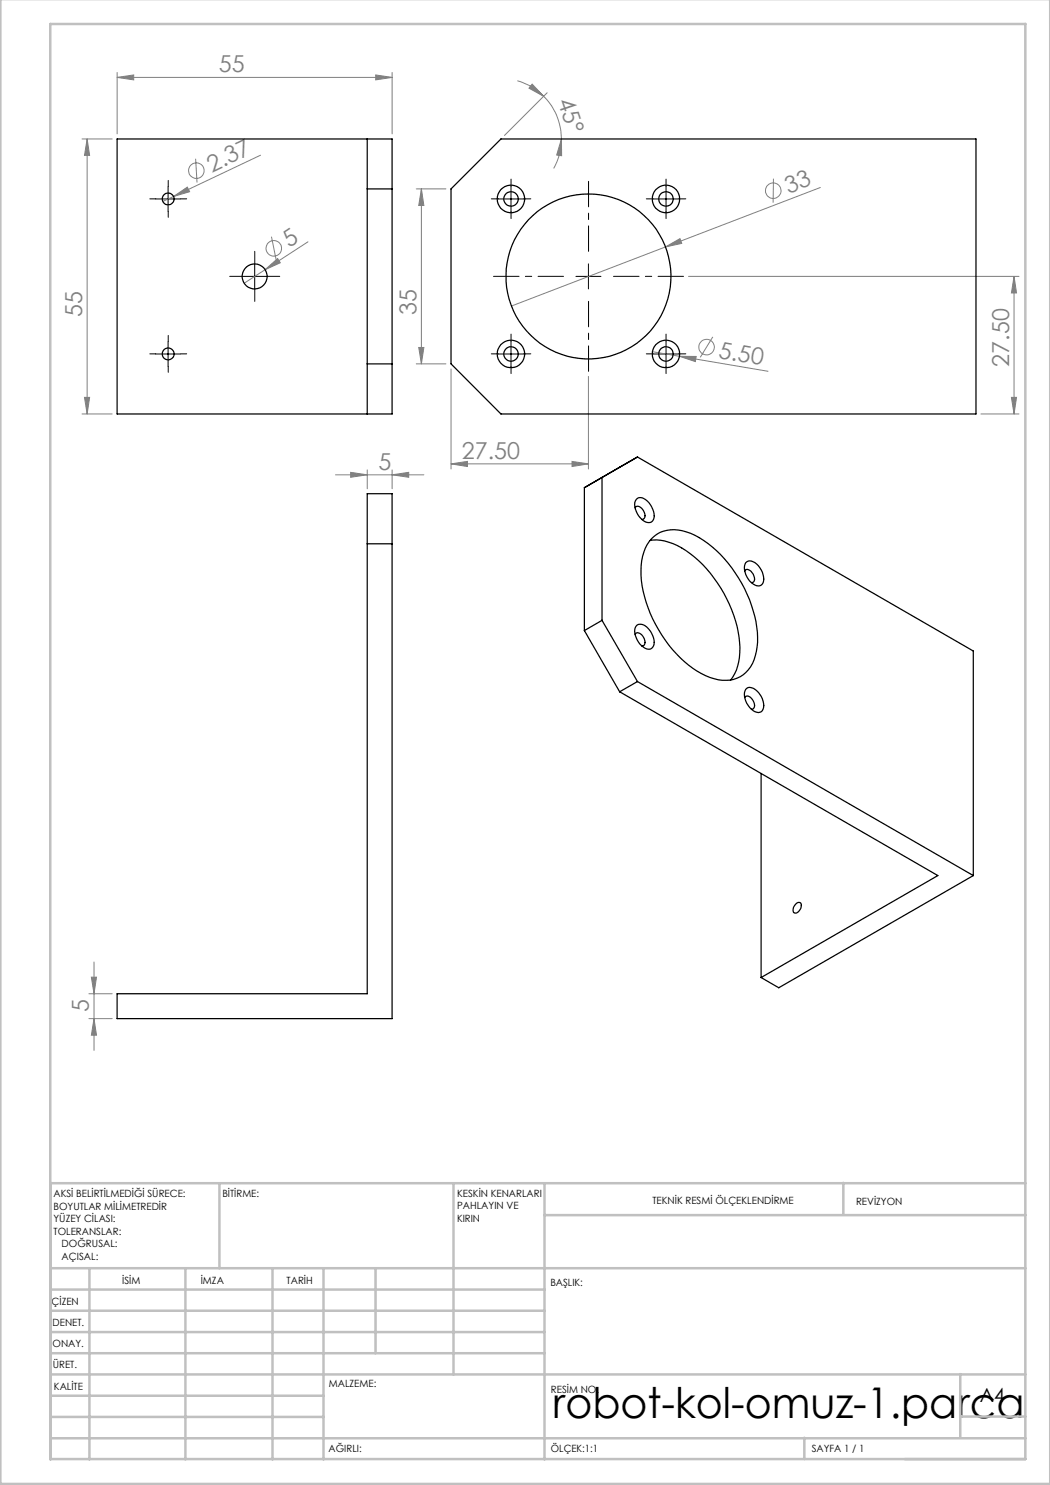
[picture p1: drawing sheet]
<svg xmlns="http://www.w3.org/2000/svg" width="210mm" height="297mm" viewBox="0 0 210 297" stroke-linecap="round" stroke-linejoin="round" font-family="sans-serif">
<g fill="none" stroke="#808080" stroke-width=".2">
<path d="M23.4 15.5l3.3-.5v1zM23.4 14.5v12.3M23.4 15.5h55M75.1 15l3.3 .5-3.3 .5zM78.4 14.5v12.3M103.5 16.2a11.8 11.8 0 0 1 5.2 3.1M106.4 16.8l2.3 2.5-2.9-1.7zM108.7 19.3a11.9 11.9 0 0 1 3.6 8.5M109.4 18.6l-8.5 8.5M16.4 27.8h6M17.4 27.8v55M17.4 27.8l.5 3.3h-1z"/>
<path d="M34.7 39.3l2.8-1.9 .4 .9zM34.7 39.3l-2.1 1M39.1 31.7l.3 4.8M52.1 31l-17.4 8.3M83.3 37.8h5.9M84.3 37.8l.5 3.3h-1.1zM84.3 37.8v35M112.3 27.8v3.3l-1-.1zM112.3 27.8a11.9 11.9 0 0 1-1.6 5.9M154.7 35.7l-.1 4.8M164.1 37.5l-61.8 23.7M53 53.9l2.5-2.2 .6 .9z"/>
<path d="M53 53.9l-4.2 2.8M54.3 47.3l.9 4.7M61.6 48.4l-8.6 5.5M133.1 49.4l2.9-1.7 .3 1zM137.7 55.3h66.1M202.8 55.3v27.5M202.8 55.3l.5 3.3h-1zM16.9 79.5h1l-.5 3.3zM83.3 72.8h5.9M83.7 69.5h1.1l-.5 3.3zM90.2 73.8v20M117.7 75.3v18.5"/>
<path d="M130.5 70.3l23.1 4M135.9 71.3h3.3l-.1 1zM142.6 67.4l-2.5 4.1M202.3 79.5h1l-.5 3.3zM16.4 82.8h6M67.1 95h17.7M70.1 94.5l3.3 .5-3.3 .5zM73.4 94v3.8M78.4 95l3.3-.5v1zM78.4 94v3.8M90.2 92.8l3.3-.5v1zM90.2 92.8h27.5"/>
<path d="M114.4 92.3l3.3 .5-3.3 .5zM196.2 82.8h7.6M17.8 198.8h4.6M18.3 195.4h1l-.5 3.4zM18.8 192.4v17.7M17.8 203.7h4.6M18.8 203.7l.5 3.3h-1z"/>
<circle cx="39.3" cy="34.1" r="1.55"/>
<circle cx="154.7" cy="38.1" r="1.55"/>
<circle cx="54.8" cy="49.7" r="1.55"/>
<circle cx="141.3" cy="69.4" r="1.56"/>
</g>
<path d="M112.7 55.3h-14M117.7 50.3v-14M122.7 55.3h14M117.7 60.3v14" fill="none" stroke="#000" stroke-width=".2" stroke-dasharray="15.2 1.3 1.3 1.3" stroke-dashoffset="10.1"/>
<g fill="none" stroke="#000" stroke-width=".2" stroke-dasharray="15.2 1.3 1.3 1.3">
<path d="M31.1 39.8h-1.1M33.6 37.3v-1.2M36.1 39.8h1.2M99.7 39.8h-1.4M102.2 37.3v-1.5M104.7 39.8h1.5M130.7 39.8h-1.4M133.2 37.3v-1.5M135.7 39.8h1.5M33.6 42.3v1.2M48.4 55.3h-2.5M50.9 52.8v-2.5"/>
<path d="M50.9 57.8v2.5M53.4 55.3h2.5M102.2 42.3v1.4M133.2 42.3v1.4M31.1 70.8h-1.1M33.6 68.3v-1.2M33.6 73.3v1.2M36.1 70.8h1.2M99.7 70.8h-1.4M102.2 68.3v-1.5M102.2 73.3v1.4M104.7 70.8h1.5"/>
<path d="M130.7 70.8h-1.4M133.2 68.3v-1.5M133.2 73.3v1.4M135.7 70.8h1.5"/>
</g>
<g fill="none" stroke="#000" stroke-width=".2">
<path d="M31.1 39.8h5M33.6 37.3v5M99.7 39.8h5M102.2 37.3v5M130.7 39.8h5M133.2 37.3v5M48.4 55.3h5M50.9 52.8v5M115.2 55.3h5M117.7 52.8v5M31.1 70.8h5M33.6 68.3v5"/>
<path d="M99.7 70.8h5M102.2 68.3v5M130.7 70.8h5M133.2 68.3v5"/>
</g>
<g fill="none" stroke="#c0c0c0" stroke-width=".5">
<path d="M.1 -.1v296.9h209.9v-296.9M10.1 4.8h195v287h-195zM43.9 236.6v17M90.7 236.6v38.3M108.9 236.6v55.3M168.7 236.6v6.3M205.1 236.6h-195v55.3M10.1 253.6h195M10.1 257.9h98.8M17.9 253.6v38.3M37.1 253.6v38.3M54.5 253.6v38.3"/>
<path d="M64.7 253.6v38.3M75.1 253.6v17M108.9 243h96.2M10.1 270.6h98.8M10.1 266.4h98.8M10.1 262.1h98.8M10.1 279.1h54.6M10.1 274.9h195M192.1 274.8v12.7M10.1 287.7h195M10.1 283.4h54.6M160.9 287.5v4.3"/>
<path d="M192.1 283.3h13"/>
</g>
<g fill="#808080">
<path d="M133.1 49.4l2.9-1.7 .3 1z"/>
<path d="M34.7 39.3l2.8-1.9 .4 .9z"/>
<path d="M53 53.9l2.5-2.2 .6 .9z"/>
<path d="M135.9 71.3h3.3l-.1 1z"/>
<path d="M112.3 27.8v3.3l-1-.1zM106.4 16.8l2.3 2.5-2.9-1.7z"/>
<path d="M75.1 15l3.3 .5-3.3 .5zM23.4 15.5l3.3-.5v1zM114.4 92.3l3.3 .5-3.3 .5zM90.2 92.8l3.3-.5v1z"/>
<path d="M70.1 94.5l3.3 .5-3.3 .5zM78.4 95l3.3-.5v1z"/>
<path d="M83.7 69.5h1.1l-.5 3.3zM84.3 37.8l.5 3.3h-1.1z"/>
<path d="M17.4 27.8l.5 3.3h-1zM16.9 79.5h1l-.5 3.3zM202.8 55.3l.5 3.3h-1zM202.3 79.5h1l-.5 3.3zM18.3 195.4h1l-.5 3.4zM18.8 203.7l.5 3.3h-1z"/>
</g>
<g fill="none" stroke="#000" stroke-width=".25">
<path d="M23.4 27.8h55v55h-55zM73.4 37.8h5M73.4 27.8v55M100.2 27.8h95v55h-95l-10-10v-35zM73.4 72.8h5M73.4 98.7h5v105h-55v-4.9h50zM127.5 99.7a2.13 2.13 0 0 1 2.6 1.2 2.98 2.98 0 0 1 .4 3.3 1.68 1.68 0 0 1-2.5-.7 3.6 3.6 0 0 1-.9-3.3zM127.5 91.4l-7.1 4.1v28.6M127.5 91.4l67.2 38.8v44.9M127.5 91.4l-10.6 6.1v28.6M73.4 108.8h5M127 101.6a.74 .74 0 0 1 1.3 0 1.59 1.59 0 0 1 .4 2.2l-.4 .1"/>
<path d="M130 108.1a11.4 11.4 0 0 1 8.9 3.3 26.5 26.5 0 0 1 9.1 18.1 10.2 10.2 0 0 1-1.8 6.5M130.3 107.8a6.8 6.8 0 0 1 7.8-1.1 24.3 24.3 0 0 1 12.2 14.3 15.6 15.6 0 0 1 .2 11.7 6.2 6.2 0 0 1-7.7 3 19.7 19.7 0 0 1-10.5-8.7 22.9 22.9 0 0 1-4-14.9l.2-.8a7.8 7.8 0 0 1 1.8-3.5zM148.9 114.2a.72 .72 0 0 1 1.3 .1 1.63 1.63 0 0 1 .4 2.1l-.3 .1M149.2 112.5a1.72 1.72 0 0 1 2.5 .7 3.5 3.5 0 0 1 .8 3.6 1.4 1.4 0 0 1-2.2-.3 3.6 3.6 0 0 1-1.1-4zM116.9 126.1l7 12.3M120.4 124.1l7.1 12.2M120.4 124.1l-3.5 2M123.9 138.4l63.7 36.7-35.4 20.4M127 126.9a.72 .72 0 0 1 1.3 0 1.63 1.63 0 0 1 .4 2.2l-.4 .1M127.2 125.2a1.68 1.68 0 0 1 2.6 .6 3.6 3.6 0 0 1 .9 3.4 1.16 1.16 0 0 1-2 .3 4 4 0 0 1-1.6-4zM127.5 136.3l67.2 38.8M127.5 136.3l-3.6 2.1"/>
<path d="M148.9 139.5a.84 .84 0 0 1 .9-.3 .84 .84 0 0 1 .6 .6l.5 1.3a.66 .66 0 0 1-.6 .7M149.2 137.9a1.4 1.4 0 0 1 2.1 .2 3.6 3.6 0 0 1 1.2 4 1.72 1.72 0 0 1-2.6-.6 3.5 3.5 0 0 1-.7-3.6zM152.2 154.7v40.8M194.7 175.1l-38.9 22.5-3.6-2.1M159.3 180.7a.58 .58 0 0 1 .8-.1 .58 .58 0 0 1 .1 .8 1.14 1.14 0 0 1-1.5 1.1l-.1-.5 .1-.6z"/>
<circle cx="33.6" cy="39.8" r="1.19"/>
<circle cx="102.2" cy="39.8" r="1.45"/>
<circle cx="102.2" cy="39.8" r="2.75"/>
<circle cx="133.2" cy="39.8" r="2.74"/>
<circle cx="133.2" cy="39.8" r="1.46"/>
<circle cx="50.9" cy="55.3" r="2.51"/>
<circle cx="117.7" cy="55.3" r="16.5"/>
<circle cx="33.6" cy="70.8" r="1.19"/>
<circle cx="102.2" cy="70.8" r="2.75"/>
<circle cx="102.2" cy="70.8" r="1.44"/>
<circle cx="133.2" cy="70.8" r="2.74"/>
<circle cx="133.2" cy="70.8" r="1.45"/>
</g>
<text font-size="8.5" x="110.6" y="283.5">robot-kol-omuz-1.parca</text>
<g font-size="4.7" fill="#808080">
<text x="43.8" y="14.5">55</text>
<text x="111.5" y="20.2" transform="rotate(71 111.5 20.2)">45°</text>
<text x="42.3" y="34.6" transform="rotate(-25 42.3 34.6)">2.37</text>
<text x="157.7" y="38.8" transform="rotate(-21 157.7 38.8)">33</text>
<text x="57.9" y="49.7" transform="rotate(-33 57.9 49.7)">5</text>
<text x="16.4" y="63.3" transform="rotate(-90 16.4 63.3)">55</text>
<text x="83.3" y="63" transform="rotate(-90 83.3 63)">35</text>
<text x="143.6" y="71.5" transform="rotate(10 143.6 71.5)">5.50</text>
<text x="201.8" y="73.3" transform="rotate(-90 201.8 73.3)">27.50</text>
<text x="75.7" y="93.9">5</text>
<text x="92.4" y="91.8">27.50</text>
<text x="17.8" y="202.4" transform="rotate(-90 17.8 202.4)">5</text>
</g>
<text font-size="3.9" x="196" y="280.4">A4</text>
<g font-size="2">
<text x="10.7" y="239.5">AKSİ BELİRTİLMEDİĞİ SÜRECE:</text>
<text x="44.5" y="239.5">BİTİRME:</text>
<text x="91.4" y="239.4">KESKİN KENARLARI</text>
<text x="10.7" y="242">BOYUTLAR MİLİMETREDİR</text>
<text x="10.7" y="244.5">YÜZEY CİLASI:</text>
<text x="91.4" y="241.9">PAHLAYIN VE</text>
<text x="91.4" y="244.4">KIRIN</text>
<text x="130.5" y="240.8">TEKNİK RESMİ ÖLÇEKLENDİRME</text>
<text x="171.2" y="241">REVİZYON</text>
<text x="10.7" y="247">TOLERANSLAR:</text>
<text x="12.3" y="249.5">DOĞRUSAL:</text>
<text x="12.3" y="252">AÇISAL:</text>
<text x="24.4" y="256.9">İSİM</text>
<text x="40.1" y="256.8">İMZA</text>
<text x="57.3" y="256.8">TARİH</text>
<text x="110.1" y="257.1">BAŞLIK:</text>
<text x="10.3" y="260.9">ÇİZEN</text>
<text x="10.5" y="269.3">ONAY.</text>
<text x="10.5" y="265.2">DENET.</text>
<text x="10.6" y="273.6">ÜRET.</text>
<text x="10.8" y="278">KALİTE</text>
<text x="65.8" y="277.4">MALZEME:</text>
<text x="110.2" y="278.5">RESİM NO.</text>
<text x="65.7" y="290.4">AĞIRLI:</text>
<text x="110.2" y="290.5">ÖLÇEK:1:1</text>
<text x="162.4" y="290.4">SAYFA 1 / 1</text>
</g>
</svg>
